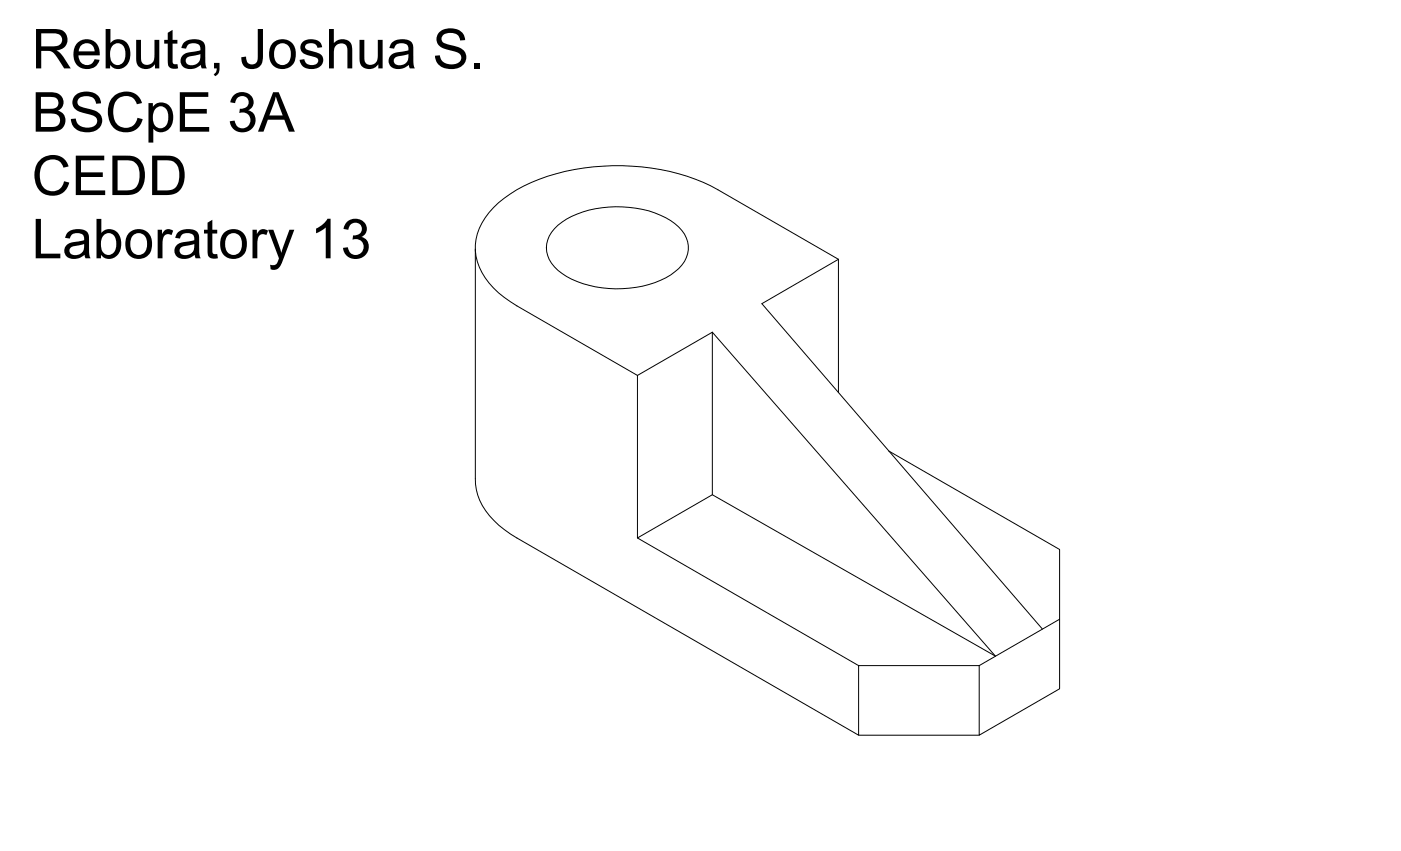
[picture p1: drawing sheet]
<svg xmlns="http://www.w3.org/2000/svg" width="356mm" height="216mm" viewBox="0 0 356 216" stroke-linecap="round" stroke-linejoin="round" font-family="sans-serif">
<!-- layer: 0 -->
<path d="M141.6 57.2a24.8 24.8 0 0 1 18.1-4.6 20 20 0 0 1 13.4 5.9 6.8 6.8 0 0 1-.8 9.7 22.2 22.2 0 0 1-14.3 5 25.7 25.7 0 0 1-15.3-3.8 7.5 7.5 0 0 1-3.7-8.5 8.4 8.4 0 0 1 2.6-3.7zM120.7 63.2v58.2a15 15 0 0 0 5.9 11.9l4.6 3.2 86.7 50M212.8 65.8l-30.6-17.7a55.2 55.2 0 0 0-34-5.5 42.9 42.9 0 0 0-21.7 8.8 15.5 15.5 0 0 0-5.8 12.2 17.5 17.5 0 0 0 8.8 12.9l32.3 18.8v41.2l56.1 32.4M212.8 65.8l-19.4 11.2 71.2 82.6M212.8 65.8v33.8M180.8 84.3v41.2l-19 11M180.8 84.3l71.8 82.2-71.8-41M180.8 84.3l-19 11M225.6 114.4l43.3 25v17.7M268.9 157.1v17.7l-20.4 11.7v-17.6M268.9 157.1l-20.4 11.8M248.5 168.9h-30.6v17.6h30.6" fill="none" stroke="#000" stroke-width=".25"/>
<g font-size="14">
<text x="8" y="17.4">Rebuta, Joshua S.</text>
<text x="8" y="33.4">BSCpE 3A</text>
<text x="8" y="49.5">CEDD</text>
<text x="8" y="65.5">Laboratory 13</text>
</g>
</svg>
